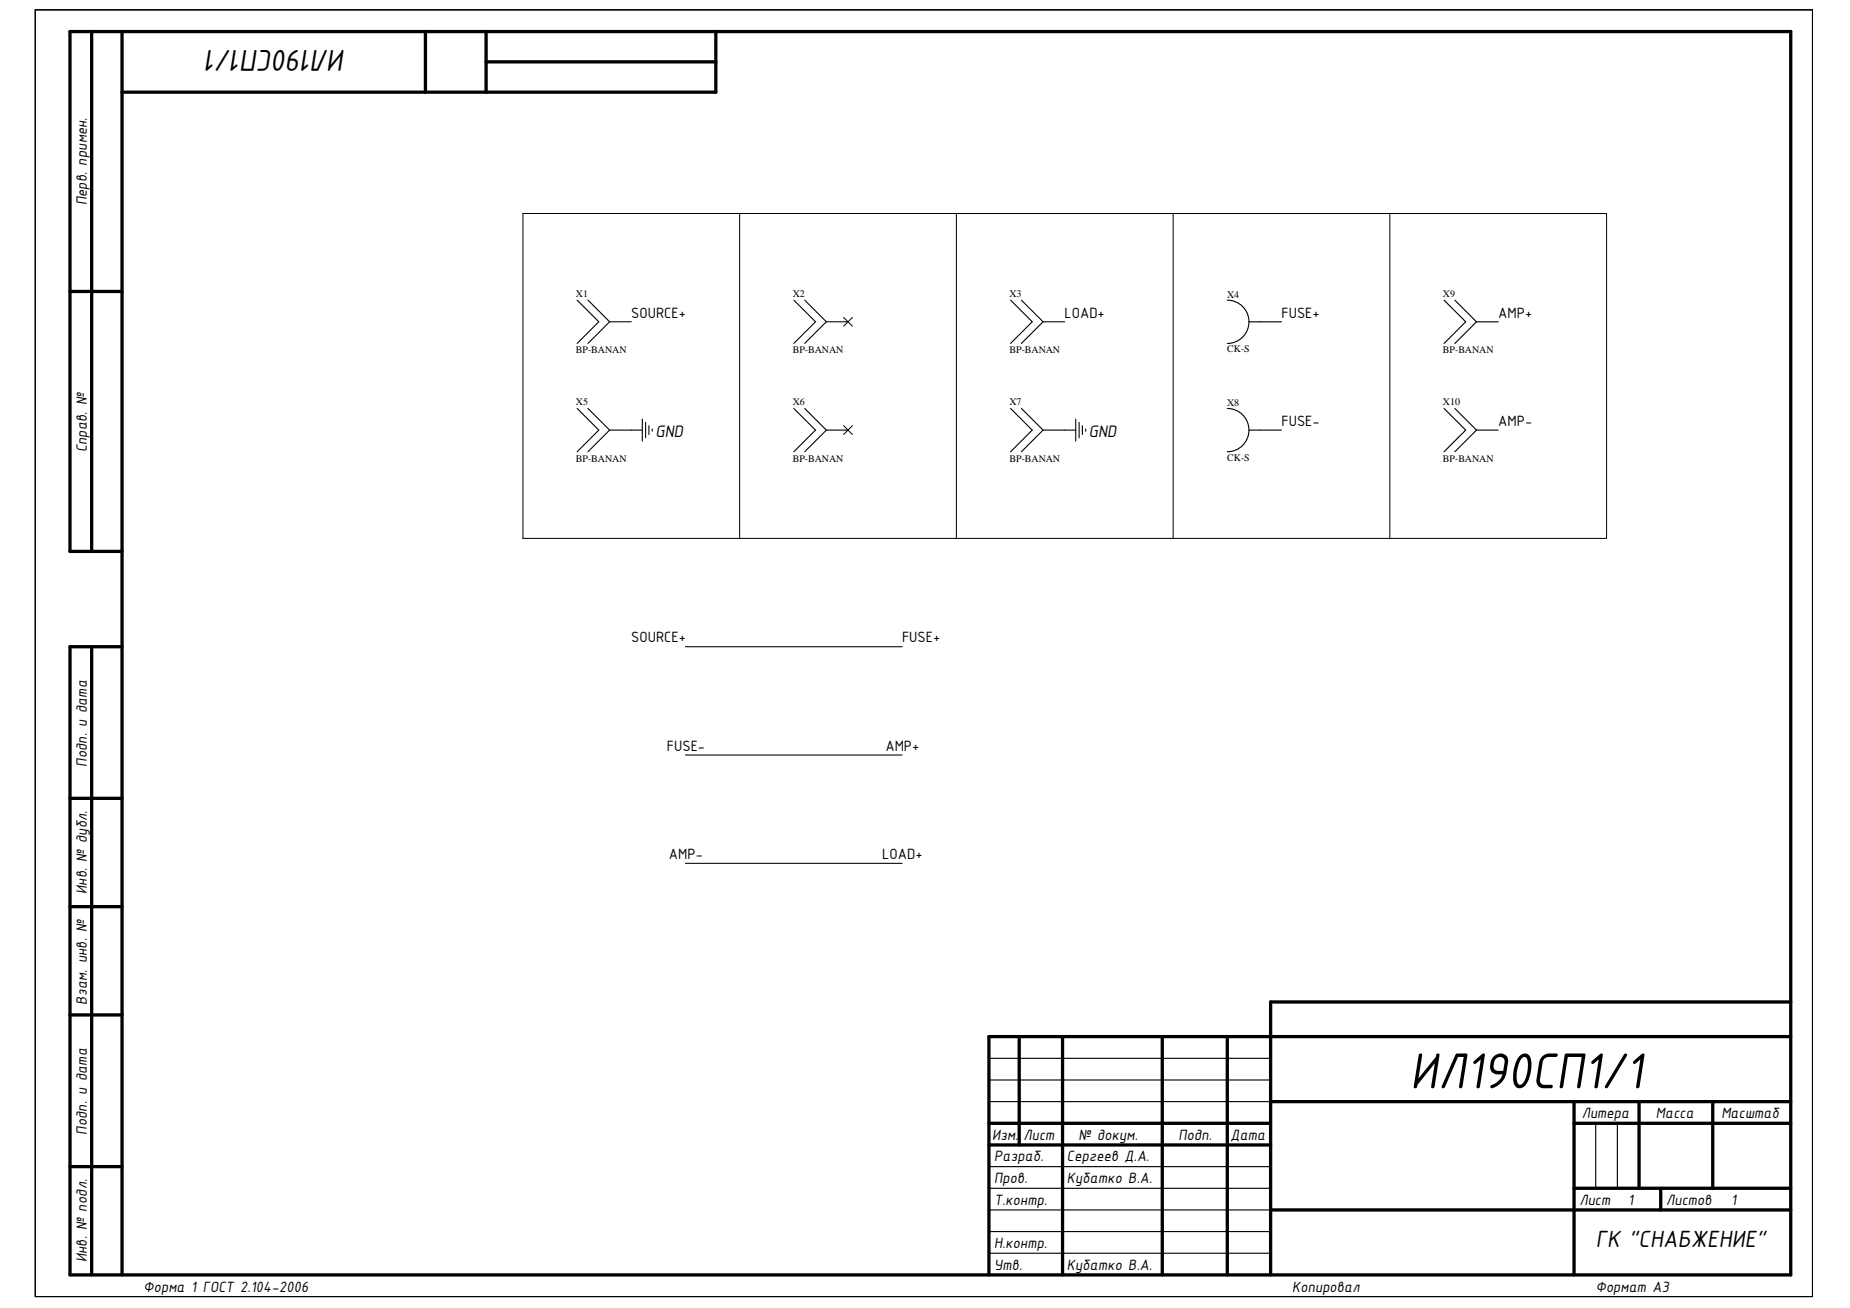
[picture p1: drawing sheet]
<svg xmlns="http://www.w3.org/2000/svg" width="297mm" height="210mm" viewBox="0 0 297 210" stroke-linecap="round" stroke-linejoin="round" font-family="sans-serif">
<path d="M5.7 1.6h285.3v206.5h-285.3zM84 34.3h174v52.1h-174zM118.8 34.3v52.1M153.6 34.3v52.1M188.4 34.3v52.1M223.2 34.3v52.1M135.5 50.9l1.4 1.4M136.9 50.9l-1.4 1.4M135.5 68.3l1.4 1.4M136.9 68.3l-1.4 1.4" fill="none" stroke="#000" stroke-width=".16"/>
<g fill="none" stroke="#000" stroke-width=".53">
<path d="M14.7 5.1v83.4M19.6 5.1v199.5M68.3 5.1v9.7M78 5.1v9.7M78 9.9h36.9M114.9 5.1v9.7h-95.3M11.2 46.8h8.4M19.6 88.5h-8.4v-83.4h276.3v199.5h-276.3v-100.8h8.4M14.7 103.8v100.8M11.2 128.1h8.4M11.2 145.5h8.4M11.2 162.9h8.4"/>
<path d="M163.6 166.4v17.3M170.6 166.4v38.2M186.6 166.4v38.2M197.1 166.4v38.2M204 176.8h83.5M252.7 176.8v27.8M263.2 176.8v13.9M275 176.8v13.9M287.5 166.4h-128.7v38.2M287.5 160.8h-83.5v43.8M11.2 187.2h8.4M158.8 180.3h45.2"/>
<path d="M158.8 183.7h45.2M204 194.2h83.5M252.7 190.7h34.8M252.7 180.3h34.8M266.6 190.7v3.5"/>
</g>
<g fill="none" stroke="#000" stroke-width=".18">
<path d="M5.7 1.6h285.3v206.5h-285.3zM197.1 48.2a3.5 3.5 0 0 1 3.4 3.4 3.5 3.5 0 0 1-3.4 3.5M200.5 51.6h5.3M231.9 48.2l3.4 3.4-3.4 3.5M233.6 48.2l3.5 3.4M237.1 51.6h3.5M237.1 51.6l-3.5 3.5M173.3 67.8v2.5M173.8 68.3v1.4M174.3 68.8v.4M197.1 65.5a3.5 3.5 0 0 1 3.4 3.5 3.5 3.5 0 0 1-3.4 3.5M200.5 69h5.3"/>
<path d="M231.9 65.5l3.4 3.5-3.4 3.5M233.6 65.5l3.5 3.5M237.1 69h3.5M237.1 69l-3.5 3.5M158.8 176.8h45.2M158.8 173.3h45.2M158.8 169.8h45.2M158.8 187.2h45.2M158.8 194.2h45.2M158.8 190.7h45.2M158.8 197.6h45.2M256.2 180.3v10.4"/>
<path d="M259.7 180.3v10.4M158.8 201.1h45.2"/>
</g>
<g fill="none" stroke="#000" stroke-width=".17">
<path d="M92.7 48.2l3.4 3.4-3.4 3.5M94.4 48.2l3.5 3.4M97.9 51.6l-3.5 3.5M97.9 51.6h3.5M127.5 48.2l3.4 3.4-3.4 3.5M129.2 48.2l3.5 3.4M132.7 51.6h3.5M132.7 51.6l-3.5 3.5M162.3 48.2l3.4 3.4-3.4 3.5M164 48.2l3.5 3.4M167.5 51.6h3.5M167.5 51.6l-3.5 3.5"/>
<path d="M92.7 65.5l3.4 3.5-3.4 3.5M94.4 65.5l3.5 3.5M97.9 69l-3.5 3.5M97.9 69h5.2M103.1 67.3v3.5M103.7 67.8v2.5M104.2 68.3v1.4M104.7 68.8v.4M127.5 65.5l3.4 3.5-3.4 3.5M129.2 65.5l3.5 3.5M132.7 69h3.5M132.7 69l-3.5 3.5"/>
<path d="M162.3 65.5l3.4 3.5-3.4 3.5M164 65.5l3.5 3.5M167.5 69h5.2M167.5 69l-3.5 3.5M172.7 67.3v3.5M110.1 103.8h34.8M110.1 121.2h34.8M110.1 138.5h34.8"/>
</g>
<text font-size="8.8" x="226.4" y="174.6">ИЛ190СП1/1</text>
<text font-size="5.3" x="55.5" y="8.1" transform="rotate(-180 55.5 8.1)">ИЛ190СП1/1</text>
<text font-size="4.1" x="256.2" y="200.1">ГК &quot;СНАБЖЕНИЕ&quot;</text>
<g font-size="2.9">
<text x="105.2" y="70.1">GND</text>
<text x="174.8" y="70.1">GND</text>
</g>
<g font-size="2.6">
<text x="13.9" y="32.9" transform="rotate(-90 13.9 32.9)">Перв. примен.</text>
<text x="101.4" y="51">SOURCE+</text>
<text x="170.9" y="51">LOAD+</text>
<text x="205.7" y="51">FUSE+</text>
<text x="240.6" y="51">AMP+</text>
<text x="205.7" y="68.4">FUSE-</text>
<text x="240.6" y="68.4">AMP-</text>
<text x="13.9" y="72.6" transform="rotate(-90 13.9 72.6)">Справ. №</text>
<text x="101.4" y="103.1">SOURCE+</text>
<text x="144.8" y="103.1">FUSE+</text>
<text x="13.9" y="123" transform="rotate(-90 13.9 123)">Подп. и дата</text>
<text x="107.1" y="120.5">FUSE-</text>
<text x="142.2" y="120.5">AMP+</text>
<text x="107.4" y="137.9">AMP-</text>
<text x="141.7" y="137.9">LOAD+</text>
<text x="13.9" y="143.5" transform="rotate(-90 13.9 143.5)">Инв. № дубл.</text>
<text x="13.9" y="161.2" transform="rotate(-90 13.9 161.2)">Взам. инв. №</text>
<text x="254" y="179.4">Литера</text>
<text x="265.9" y="179.4">Масса</text>
<text x="276.4" y="179.4">Масштаб</text>
<text x="13.9" y="182.1" transform="rotate(-90 13.9 182.1)">Подп. и дата</text>
<text x="159.3" y="182.9">Изм.</text>
<text x="164.3" y="182.9">Лист</text>
<text x="173.2" y="182.9">№ докум.</text>
<text x="189.2" y="182.9">Подп.</text>
<text x="197.6" y="182.9">Дата</text>
<text x="159.6" y="186.4">Разраб.</text>
<text x="159.6" y="189.9">Пров.</text>
<text x="171.3" y="186.4">Сергеев Д.А.</text>
<text x="171.3" y="189.9">Кубатко В.А.</text>
<text x="159.6" y="193.4">Т.контр.</text>
<text x="253.6" y="193.4">Лист</text>
<text x="261.4" y="193.4">1</text>
<text x="267.5" y="193.4">Листов</text>
<text x="278" y="193.4">1</text>
<text x="13.9" y="202.5" transform="rotate(-90 13.9 202.5)">Инв. № подл.</text>
<text x="159.6" y="200.3">Н.контр.</text>
<text x="159.6" y="203.8">Утв.</text>
<text x="171.3" y="203.8">Кубатко В.А.</text>
<text x="23.1" y="207.3">Форма 1 ГОСТ 2.104-2006</text>
<text x="207.5" y="207.3">Копировал</text>
<text x="256.2" y="207.3">Формат А3</text>
</g>
<g font-size="1.6">
<text x="92.5" y="47.7">X1</text>
<text x="127.3" y="47.7">X2</text>
<text x="162.1" y="47.7">X3</text>
<text x="197" y="47.8">X4</text>
<text x="231.7" y="47.7">X9</text>
<text x="92.5" y="56.7">BP-BANAN</text>
<text x="127.3" y="56.7">BP-BANAN</text>
<text x="162.1" y="56.7">BP-BANAN</text>
<text x="197" y="56.5">CK-S</text>
<text x="231.7" y="56.7">BP-BANAN</text>
<text x="92.5" y="65">X5</text>
<text x="127.3" y="65">X6</text>
<text x="162.1" y="65">X7</text>
<text x="197" y="65.2">X8</text>
<text x="231.7" y="65">X10</text>
<text x="92.5" y="74.1">BP-BANAN</text>
<text x="127.3" y="74.1">BP-BANAN</text>
<text x="162.1" y="74.1">BP-BANAN</text>
<text x="197" y="73.9">CK-S</text>
<text x="231.7" y="74.1">BP-BANAN</text>
</g>
</svg>
